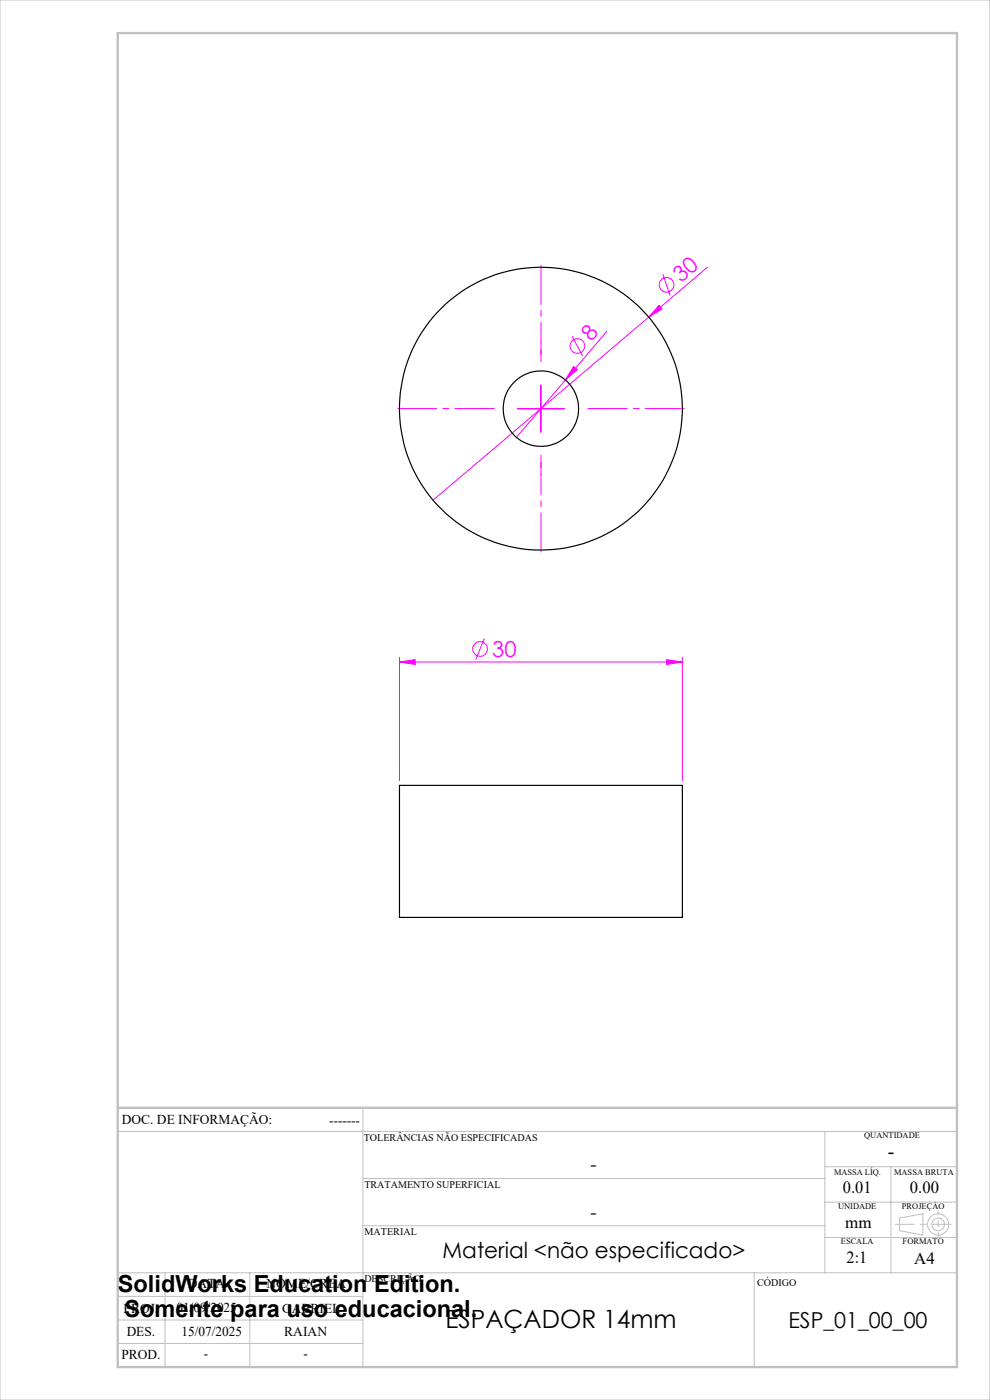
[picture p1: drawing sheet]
<svg xmlns="http://www.w3.org/2000/svg" width="210mm" height="297mm" viewBox="0 0 210 297" stroke-linecap="round" stroke-linejoin="round" font-family="sans-serif">
<g fill="none" stroke="#f0f" stroke-width=".21">
<path d="M140.6 58.2l1.5 4.5M150.1 56.7l-12.5 10.6M121.4 71.3l2.2 4.2M121.7 77.7l.7 .7-2.5 2.2zM128.7 70.3l-8.8 10.3M137.6 67.3l-45.7 38.8M139.8 64.8l.6 .7-2.8 1.8zM109.7 86.7h10M114.7 81.7v10M119.9 80.6l-10.4 12.2M84.7 139.4v26.2M102.7 135.5l-1.8 4.4"/>
<path d="M141.4 139.9l3.3 .5-3.3 .6zM144.7 139.4v26.2M84.7 140.4l3.4-.5v1.1zM84.7 140.4h60"/>
<circle cx="122.5" cy="73.4" r="1.55"/>
<circle cx="141.4" cy="60.4" r="1.56"/>
<circle cx="101.8" cy="137.7" r="1.55"/>
</g>
<g fill="none" stroke="#c0c0c0" stroke-width=".21">
<path d="M0 0h210v297h-210zM77 235v55M25 240h178M77 250h98M175 240v30M175 255h28M175 247.5h28M189 247.5v22.5M190.8 258.4l5-.9v4.5l-5-.9zM25 275h52M25 270h178M35 270v20"/>
<path d="M53 270v20M77 260h98M160 270v20M175 262.5h28M25 285h52M25 280h52"/>
<circle cx="199" cy="259.7" r="1.34"/>
<circle cx="199" cy="259.7" r="2.25"/>
</g>
<path d="M114.8 76.7v-20.4M104.8 86.7h-20.4M114.8 96.7v20.4M124.8 86.7h20.4" fill="none" stroke="#f0f" stroke-width=".21" stroke-dasharray="15.2 1.3 1.3 1.3" stroke-dashoffset="6.9"/>
<path d="M114.8 76.7v-4M104.8 86.7h-4M114.8 96.7v4M124.8 86.7h4" fill="none" stroke="#f0f" stroke-width=".21" stroke-dasharray="15.2 1.3 1.3 1.3" stroke-dashoffset="15.1"/>
<path d="M201.8 259.7h-11.9" fill="none" stroke="#c0c0c0" stroke-width=".21" stroke-dasharray="15.2 1.3 1.3 1.3" stroke-dashoffset="11.2"/>
<path d="M199 256.9v5.4" fill="none" stroke="#c0c0c0" stroke-width=".21" stroke-dasharray="15.2 1.3 1.3 1.3" stroke-dashoffset="14.4"/>
<path d="M25 7h178v283h-178zM25 235h178" fill="none" stroke="#c0c0c0" stroke-width=".5"/>
<g fill="#f0f">
<path d="M139.8 64.8l.6 .7-2.8 1.8z"/>
<path d="M121.7 77.7l.7 .7-2.5 2.2z"/>
<path d="M141.4 139.9l3.3 .5-3.3 .6zM84.7 140.4l3.4-.5v1.1z"/>
</g>
<g fill="none" stroke="#000" stroke-width=".25">
<path d="M84.7 166.6h60v28h-60z"/>
<circle cx="114.7" cy="86.7" r="8"/>
<circle cx="114.7" cy="86.7" r="30"/>
</g>
<text font-size="5.3" x="94.5" y="281.7">ESPAÇADOR 14mm</text>
<g font-size="5">
<text x="25" y="274">SolidWorks Education Edition.</text>
<text x="26.4" y="279.5">Somente para uso educacional.</text>
</g>
<g font-size="4.7" fill="#f0f">
<text x="144.5" y="60.1" transform="rotate(-40 144.5 60.1)">30</text>
<text x="125.5" y="72.5" transform="rotate(-50 125.5 72.5)">8</text>
<text x="104.4" y="139.4">30</text>
</g>
<g font-size="4.7">
<text x="93.9" y="266.8">Material &lt;não especificado&gt;</text>
<text x="167.2" y="281.7">ESP_01_00_00</text>
</g>
<text font-size="4.3" x="188.3" y="245.8">-</text>
<g font-size="4">
<text x="125.2" y="248.4">-</text>
<text x="125.2" y="258.6">-</text>
</g>
<g font-size="3.6">
<text x="178.8" y="253.1">0.01</text>
<text x="193" y="253.1">0.00</text>
<text x="179.3" y="260.6">mm</text>
<text x="179.6" y="267.9">2:1</text>
<text x="193.9" y="268.1">A4</text>
</g>
<g font-size="2.9">
<text x="25.9" y="238.4">DOC. DE INFORMAÇÃO:</text>
<text x="69.8" y="238.6">-------</text>
<text x="39.9" y="273.2">DATA</text>
<text x="56.5" y="273.2">NOME/CREA</text>
<text x="26.2" y="278.6">PROJ.</text>
<text x="37.4" y="278.2">01/09/2025</text>
<text x="59.8" y="278.6">GABRIEL</text>
<text x="26.9" y="283.4">DES.</text>
<text x="38.5" y="283.4">15/07/2025</text>
<text x="60.3" y="283.4">RAIAN</text>
<text x="25.7" y="288.3">PROD.</text>
<text x="43.3" y="288">-</text>
<text x="64.4" y="288">-</text>
</g>
<g font-size="2.2">
<text x="77.2" y="242.1">TOLERÂNCIAS NÃO ESPECIFICADAS</text>
<text x="77.3" y="251.9">TRATAMENTO SUPERFICIAL</text>
<text x="77.3" y="261.9">MATERIAL</text>
<text x="77.3" y="272.1">DESCRIÇÃO</text>
<text x="160.6" y="272.8">CÓDIGO</text>
</g>
<g font-size="1.8">
<text x="183.3" y="241.4">QUANTIDADE</text>
<text x="176.9" y="249.2">MASSA LÍQ.</text>
<text x="189.7" y="249.2">MASSA BRUTA</text>
<text x="177.8" y="256.5">UNIDADE</text>
<text x="191.3" y="256.5">PROJEÇÃO</text>
<text x="178.4" y="264">ESCALA</text>
<text x="191.5" y="264">FORMATO</text>
</g>
</svg>
